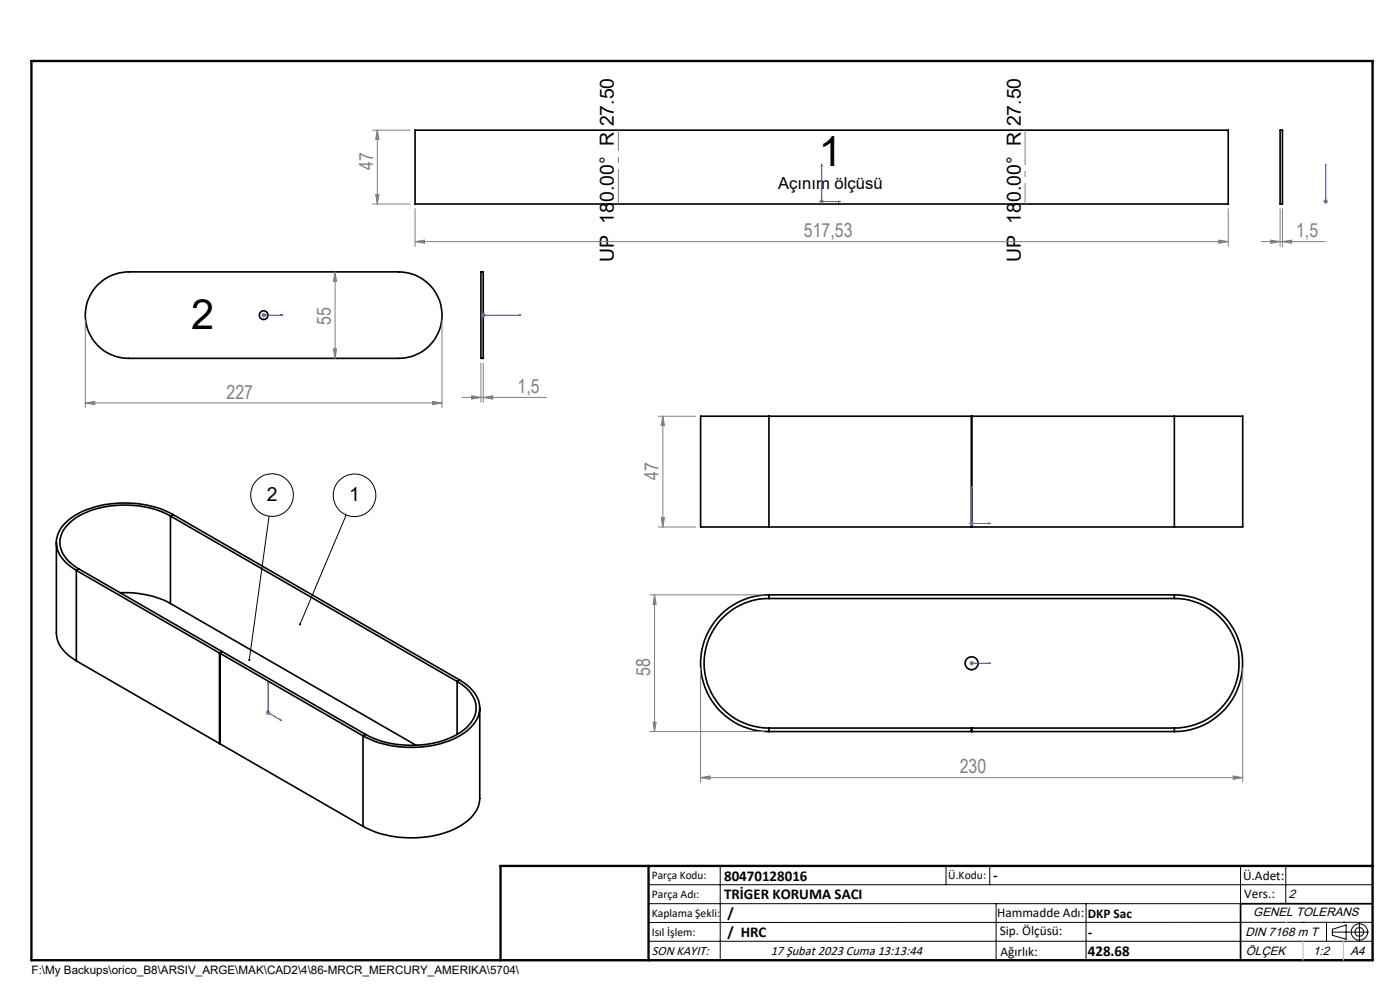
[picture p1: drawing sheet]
<svg xmlns="http://www.w3.org/2000/svg" width="297mm" height="210mm" viewBox="0 0 297 210" stroke-linecap="round" stroke-linejoin="round" font-family="sans-serif">
<g fill="none" stroke="#000" stroke-width=".35">
<path d="M88.1 27.6h172.5v15.7h-172.5zM271.6 27.6h.5v15.7h-.5zM102 57.7h.5v18.3h-.5zM20.9 60.2a9.2 9.2 0 0 1 6.4-2.5h57.3a9.2 9.2 0 0 1 9.2 9.1 9.2 9.2 0 0 1-9.2 9.2h-57.3a9.2 9.2 0 0 1-8.5-5.7 9.2 9.2 0 0 1 2.1-10.1zM163.1 88.3h-14.5v23.5h14.5M163.1 88.3v23.5M163.1 88.3h86M206.1 88.3v23.5M206.2 88.3v23.5M249.1 88.3h14.5v23.5h-14.5M249.1 88.3v23.5M12 115.1v19.2a6.5 6.5 0 0 0 3.5 5.4l.7 .5"/>
<path d="M36.2 109.5a21.2 21.2 0 0 0-20.2 .4 5.9 5.9 0 0 0-3.1 6.4 7.9 7.9 0 0 0 3.8 4.4M36.2 109.5l60.8 35.1M36.2 109.5v18.5M36.7 109.1a22.6 22.6 0 0 0-20.9 .3 6.9 6.9 0 0 0-3.8 5.8 7.4 7.4 0 0 0 4.2 5.8M36.7 109.1l-.5 .4M36.7 109.1l60.8 35.1M163.1 111.8h86M206.1 111h.1M16.2 121l30.4 17.5M16.2 121v19.2M16.7 120.7l30.4 17.5M16.7 120.7l-.5 .3"/>
<path d="M25.5 125.7a21.2 21.2 0 0 1 10.7 2.3M36.2 128l52 30.1M46.6 138.5v19.2M46.6 138.6v19.2l30.4 17.5M46.6 138.6l30.4 17.5M46.6 138.6l.6-.4 30.3 17.6M47.1 138.2l-.5 .3M47.1 138.2v.1M163.1 126.2a14.5 14.5 0 0 0-14.5 14.5 14.5 14.5 0 0 0 14.5 14.5M163.1 127a13.7 13.7 0 0 0-13.7 13.7 13.7 13.7 0 0 0 13.7 13.7M163.1 126.2v.8M163.1 127h86"/>
<path d="M163.1 126.2h86M249.1 126.2a14.5 14.5 0 0 1 14.5 14.5 14.5 14.5 0 0 1-14.5 14.5M249.1 127a13.7 13.7 0 0 1 13.8 13.7 13.7 13.7 0 0 1-13.8 13.7M249.1 126.2v.8M16.2 140.2l30.4 17.5M46.6 157.6v.1M77 156.1v19.2M77.5 155.8l-.5 .3M97 144.6a6.6 6.6 0 0 1 4 6.2 7.7 7.7 0 0 1-4.8 5.4 21.7 21.7 0 0 1-18.7-.4M97 144.6v11.2M97.5 144.2a7.4 7.4 0 0 1 4.3 5.8 6.9 6.9 0 0 1-3.9 5.8 22.5 22.5 0 0 1-20.9 .3M97.5 144.2l-.5 .4"/>
<path d="M101.8 150.2v19.2a7 7 0 0 1-3.9 5.6 22.5 22.5 0 0 1-20.9 .3M163.1 154.4v.8M163.1 154.4h86M206.1 154.4v.8h-43M206.2 154.4v.8h42.9M249.1 154.4v.8M291.2 191.7h-28v12M106.2 203.7h185"/>
<circle cx="55.9" cy="66.8" r=".91"/>
<circle cx="206.1" cy="140.7" r="1.37"/>
</g>
<g fill="none" stroke="#000" stroke-width=".21">
<path d="M57.1 109.5l-4.2 30.5M73.4 109.2l-9.8 23.2M137.6 187.7h153.6M137.6 191.7h153.6M137.6 199.7h153.6M152.8 183.7v20M200.7 183.7v4M210 183.7v4M211.3 191.7v12M230.4 191.7v12M263.2 183.7v20M272.8 183.7v8"/>
<path d="M276.4 195.6h.1M281.4 195.6v4.1M282.6 197.7h7.8M282.6 197.1l3-.9v3l-3-.8zM285 195.6h.1M288.4 195.8v3.8M291.2 195.6l-153.6 .1"/>
<circle cx="57.7" cy="105" r="4.5"/>
<circle cx="75.2" cy="105.1" r="4.5"/>
<circle cx="288.4" cy="197.7" r="1.74"/>
<circle cx="288.4" cy="197.7" r=".93"/>
</g>
<g fill="none" stroke="#00f" stroke-width=".21">
<path d="M174.3 34.8l.1 .4h-.2zM174.3 34.8v7.9h4M281.2 34.8v.4v-.4M281.2 34.8v7.9M177.9 42.7h.4l-.4 .2zM281.2 42.7v.2zM281.2 42.7h.1M55.8 66.8h.2zM56 66.8h.1M56 66.8h3.9M59.9 66.8h-.4h.4M102.4 66.8h.2z"/>
<path d="M102.5 66.8h.1M102.5 66.8h8M110.5 66.8h-.4h.4M206.1 103l.1 .4h-.2zM206.1 103v8h4M209.7 110.9l.4 .1-.4 .1zM56.9 144.7v.3l-.1-.1zM56.9 144.7v6.5l2.8 1.6M59.4 152.6l.3 .2-.3-.1zM206 140.7h.2zM206.1 140.7h.1M206.1 140.7h4"/>
<path d="M210.1 140.7h-.4h.4"/>
</g>
<g fill="none" stroke="#808080" stroke-width=".21">
<path d="M79.1 27.6h7.9M80 27.6l.4 2h-.7zM80 27.6v15.7M71.1 57.7l.3 2h-.7zM71.1 57.7v18.3M79.1 43.3h7.9M79.7 41.3h.7l-.4 2zM88.1 51.3l2-.4v.7zM88.1 51.3h172.5M88.1 44.3v8M173.8 42.7h1M174 42.4l.7 .7"/>
<path d="M174.3 42.3v1M174.7 42.4l-.7 .7M258.6 50.9l2 .4-2 .3zM260.6 44.3v8M267.5 51.3h13.7M269.6 50.9l2 .4-2 .3zM271.6 44.3v8M272.1 51.3l1.9-.4v.7zM272.1 44.3v8M280.7 42.7h1M280.9 42.4l.7 .7M281.2 42.3v1"/>
<path d="M281.6 42.4l-.7 .7M18.1 67.9v18.6M55.4 66.8h1M55.6 66.5l.7 .7M56 66.3v1M56.3 66.5l-.7 .7M70.7 74h.7l-.3 2zM93.8 67.9v18.6M102 66.8h1M102 77v8.3M102.2 66.5l.7 .7M102.5 66.3v1"/>
<path d="M102.5 77v8.3M102.9 66.5l-.7 .7M18.1 85.5l2-.3v.6zM18.1 85.5h75.7M91.8 85.2l2 .3-2 .3zM98 84.3h18M100 84l2 .3-2 .4zM102.5 84.3l2-.3v.7zM139.6 88.3h8M140.6 88.3v23.5M140.6 88.3l.4 2h-.7zM139.6 111.8h8"/>
<path d="M140.3 109.8h.7l-.4 2zM205.6 111h1M205.8 110.7l.7 .7M206.1 110.5v1M206.5 110.7l-.7 .7M137.9 126.2h24.2M138.9 126.2v29M138.9 126.2l.3 2h-.7zM56.4 151.2h1M56.5 150.8l.7 .7M56.9 150.7v1M57.2 150.8l-.7 .7"/>
<path d="M137.9 155.2h24.2M138.5 153.2h.7l-.3 2zM148.6 141.7v24.2M205.6 140.7h1M205.8 140.3l.7 .7M206.1 140.2v1M206.5 140.3l-.7 .7M263.6 141.7v24.2M148.6 165l2-.4v.7zM148.6 165h115M261.6 164.6l2 .4-2 .3z"/>
</g>
<path d="M217.5 27.6v15.6M131.2 43.2v-15.6" fill="none" stroke="#808080" stroke-width=".21" stroke-dasharray="15.2 1.3 1.3 1.3" stroke-dashoffset="7.8" stroke-linecap="butt"/>
<path d="M6.7 12.9h284.5v190.8h-284.5zM137.6 183.7v20M291.2 183.7h-185v20" fill="none" stroke="#000" stroke-width=".5"/>
<path d="M272.8 195.6h.1M276.4 199.7v4M285 199.7v4" fill="none" stroke="#c0c0c0" stroke-width=".21"/>
<path d="M63.4 132.3v.3h.1l.1-.2-.1 .2h.3a.24 .24 0 0 0 0-.4 .24 .24 0 0 0-.4 .1zM52.8 139.8l-.1 .2 .1 .2 .1-.2v.2a.23 .23 0 0 0 .2-.3 .23 .23 0 0 0-.3-.1z" fill="#000"/>
<g fill="#00f">
<path d="M59.4 152.6l.3 .2-.3-.1zM56.9 144.7v.3l-.1-.1z"/>
<path d="M177.9 42.7h.4l-.4 .2zM174.3 34.8l.1 .4h-.2z"/>
<path d="M209.7 110.9l.4 .1-.4 .1zM206.1 103l.1 .4h-.2z"/>
<path d="M59.5 66.8h.4zM55.8 66.8h.2z"/>
<path d="M102.4 66.8h.2zM110.1 66.8h.4z"/>
<path d="M281.2 42.7v.2zM281.2 34.8v.4z"/>
<path d="M209.7 140.7h.4zM206 140.7h.2z"/>
</g>
<g fill="#808080">
<path d="M102.5 84.3l2-.3v.7zM100 84l2 .3-2 .4zM272.1 51.3l1.9-.4v.7zM269.6 50.9l2 .4-2 .3z"/>
<path d="M148.6 165l2-.4v.7zM261.6 164.6l2 .4-2 .3z"/>
<path d="M91.8 85.2l2 .3-2 .3zM18.1 85.5l2-.3v.6z"/>
<path d="M70.7 74h.7l-.3 2zM71.1 57.7l.3 2h-.7z"/>
<path d="M140.6 88.3l.4 2h-.7zM140.3 109.8h.7l-.4 2zM138.9 126.2l.3 2h-.7zM138.5 153.2h.7l-.3 2z"/>
<path d="M80 27.6l.4 2h-.7zM79.7 41.3h.7l-.4 2z"/>
<path d="M88.1 51.3l2-.4v.7zM258.6 50.9l2 .4-2 .3z"/>
</g>
<g font-size="8.8">
<text x="173.7" y="35.3">1</text>
<text x="40.6" y="69.8">2</text>
</g>
<g font-size="4.1" fill="#808080">
<text x="79.1" y="36" transform="rotate(-90 79.1 36)">47</text>
<text x="170.5" y="50.3">517,53</text>
<text x="275" y="50.3">1,5</text>
<text x="70.2" y="68.9" transform="rotate(-90 70.2 68.9)">55</text>
<text x="109.8" y="83.4">1,5</text>
<text x="48.1" y="84.5">227</text>
<text x="139.7" y="101.9" transform="rotate(-90 139.7 101.9)">47</text>
<text x="138" y="143.4" transform="rotate(-90 138 143.4)">58</text>
<text x="203.6" y="164">230</text>
</g>
<g font-size="4.1">
<text x="130.3" y="55.5" transform="rotate(-90 130.3 55.5)">UP 180.00° R 27.50</text>
<text x="216.5" y="55.5" transform="rotate(-90 216.5 55.5)">UP 180.00° R 27.50</text>
<text x="56.6" y="106.3">2</text>
<text x="74.1" y="106.3">1</text>
</g>
<text font-size="3.5" x="165.1" y="40">Açınım ölçüsü</text>
<g font-size="3.2">
<text x="153.6" y="186.8">80470128016</text>
<text x="153.6" y="190.8">TRİGER KORUMA SACI</text>
<text x="210.7" y="186.6">-</text>
<text x="154.3" y="194.8">/</text>
<text x="154.3" y="198.8">/ HRC</text>
<text x="230.8" y="198.7">-</text>
<text x="230.8" y="202.8">428.68</text>
</g>
<g font-size="2.8">
<text x="263.7" y="186.7">Ü.Adet:</text>
<text x="263.9" y="190.5">Vers.:</text>
<text x="211.5" y="194.5">Hammadde Adı:</text>
<text x="230.8" y="194.7">DKP Sac</text>
<text x="138.3" y="202.6">SON KAYIT:</text>
<text x="163.5" y="202.6">17 Şubat 2023 Cuma 13:13:44</text>
<text x="212.1" y="198.4">Sip. Ölçüsü:</text>
<text x="212.2" y="202.7">Ağırlık:</text>
</g>
<g font-size="2.6">
<text x="273.4" y="190.4">2</text>
<text x="265.9" y="194.4">GENEL TOLERANS</text>
<text x="264.2" y="198.5">DIN 7168 m T</text>
<text x="264.3" y="202.6">ÖLÇEK</text>
<text x="278.5" y="202.6">1:2</text>
<text x="286.5" y="202.6">A4</text>
</g>
<g font-size="2.5">
<text x="138.3" y="186.4">Parça Kodu:</text>
<text x="138.3" y="190.5">Parça Adı:</text>
<text x="201.2" y="186.5">Ü.Kodu:</text>
<text x="138.3" y="194.5">Kaplama Şekli:</text>
<text x="138.3" y="198.6">Isıl İşlem:</text>
<text x="6.7" y="206.7">F:\My Backups\orico_B8\ARSIV_ARGE\MAK\CAD2\4\86-MRCR_MERCURY_AMERIKA\5704\</text>
</g>
</svg>
